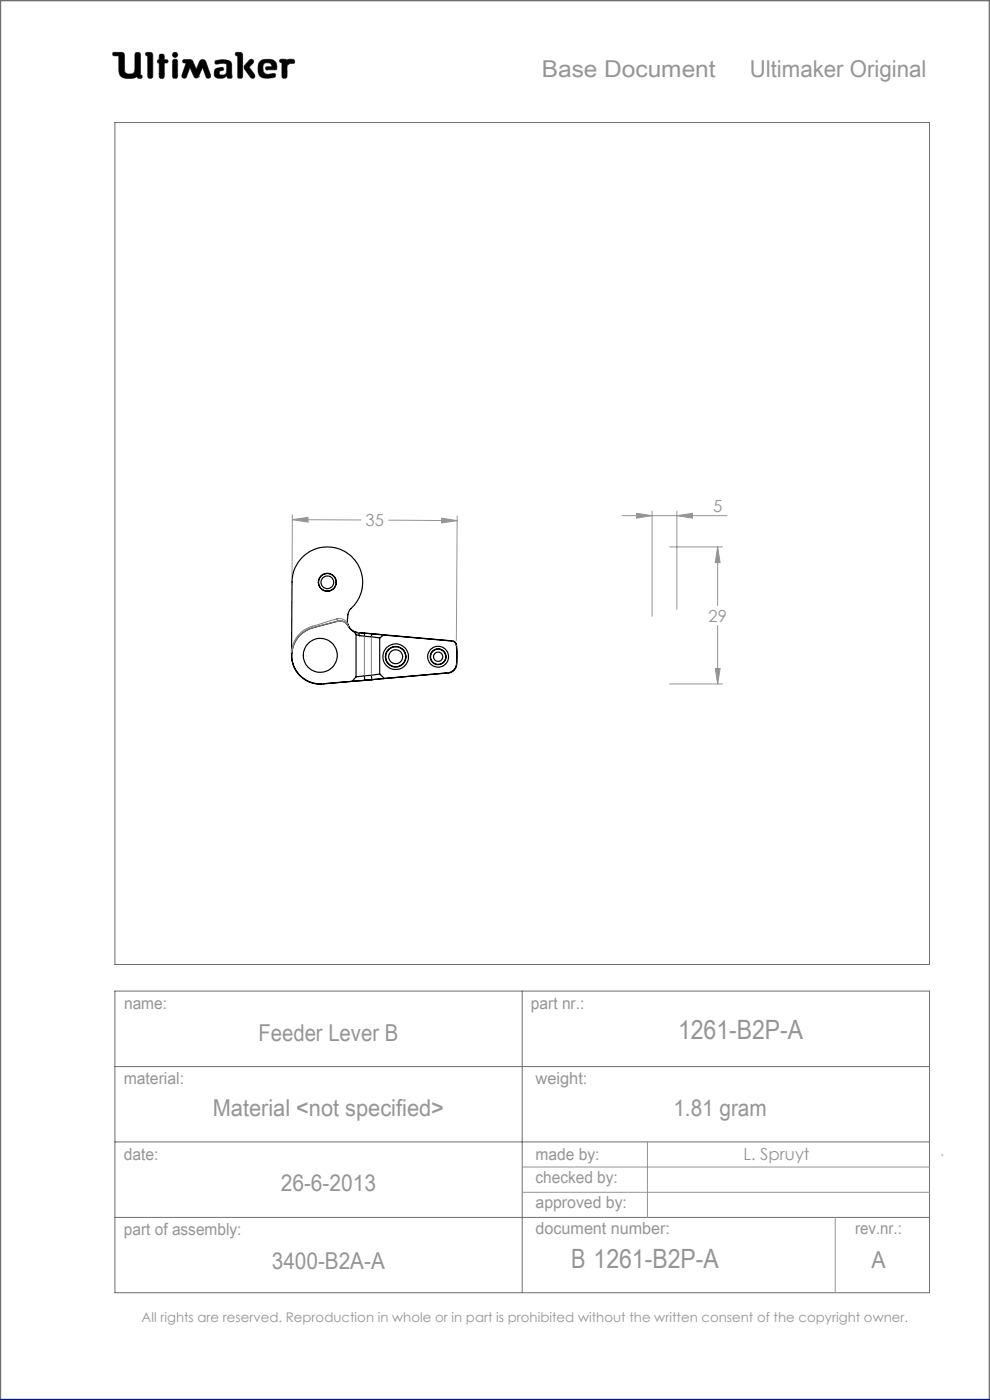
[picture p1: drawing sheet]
<svg xmlns="http://www.w3.org/2000/svg" width="210mm" height="297mm" viewBox="0 0 210 297" stroke-linecap="round" stroke-linejoin="round" font-family="sans-serif">
<g fill="none" stroke="#6f6f6f" stroke-width=".21">
<path d="M24 11.1h1.9l.4 .3 .2 3.9a1.51 1.51 0 0 0 2 0l.2-4a.77 .77 0 0 1 1 0l.1 4.6 .3 .1a.39 .39 0 0 1-.3 .6l-.6-.1-.1-.3a3.8 3.8 0 0 1-3 .3l-.6-.5-.2-.6-.1-3.6h-1a.39 .39 0 0 1-.3-.2 .39 .39 0 0 1 .1-.5zM31 11.1l1.2 .1 .2 .4-.1 4.8a.6 .6 0 0 1-.6 .2 .6 .6 0 0 1-.4-.5v-4.3l-.4-.1zM33.8 12.7v-1.1a.6 .6 0 0 1 .7-.1 .6 .6 0 0 1 .4 .5v.7h.6a.37 .37 0 0 1 0 .6l-.6 .1-.1 3.1a.6 .6 0 0 1-.6 .1 .6 .6 0 0 1-.4-.5v-2.7M33.8 12.7h.1M33.8 13.4h.1M33.8 15.7h.1M33.8 12.7h-.3l-.1 .3v.2l.4 .2M36.7 11.3l.4-.2 .4 .2 .2 .3-.2 .4-.4 .2-.4-.2-.1-.4zM36.8 12.6h.7l.2 .5v3l-.2 .5h-.7l-.2-.5v-3zM38.9 12.7l1.4-.1 .4 .2 .9 1.9 .7-1.6a.73 .73 0 0 1 .7-.5 .73 .73 0 0 1 .7 .5l1 2.8-.1 .5a.53 .53 0 0 1-.5 .2 .53 .53 0 0 1-.4-.3l-.7-2-1 2.1-.4 .2-.4-.2-.9-2.1-.7 2a.54 .54 0 0 1-.5 .3 .54 .54 0 0 1-.5-.2v-.5l.9-2.5-.7-.2zM42.1 16.3h.1M45.6 12.9a3.7 3.7 0 0 1 3.4 .3l.1 .5 .1 2.7a.64 .64 0 0 1-1-.2l-.1-.1a1.93 1.93 0 0 1-2.5 .2 1.32 1.32 0 0 1 .4-1.8l1-.2 .3 .1 .1 .2v.3a.73 .73 0 0 0-.9 .8 .98 .98 0 0 0 1.4 0l.2-.6-.1-1.5a2.59 2.59 0 0 0-2 0l-.4-.2z"/>
<path d="M50 11.1l1.3 .1 .2 .4-.1 4.8a.57 .57 0 0 1-.6 .2 .57 .57 0 0 1-.4-.5v-4.3l-.4-.1zM52.9 12.8l.4-.2 .4 .1 .1 .4-1 1.1 1.2 1.6 .1 .5-.2 .3h-.4a5.9 5.9 0 0 1-1.7-2.2l.1-.6zM55 13.3a2.62 2.62 0 0 1 3.5-.1l.2 1.1-.1 .5h-2l-.2-.1v-.5l1.3-.1-.2-.5a1.24 1.24 0 0 0-1.6 .1l-.1 1.1 .2 .6 .8 .4 1.5-.2 .1 .1v.6a3.8 3.8 0 0 1-3.3-.1 3.2 3.2 0 0 1-.1-2.9zM56.6 14.8h.1M59.4 12.6h1.2l.3 .3a1.21 1.21 0 0 1 1.5-.2v.7l-.9 .1-.6 .4-.1 2.5a.6 .6 0 0 1-.6 .2 .6 .6 0 0 1-.4-.5v-2.8l-.5-.2zM24.4 26h172.8v178.6h-172.8zM24.4 210.3h172.8v63.9h-172.8zM110.8 210.3v63.9M24.4 226.3h172.8M24.4 242.2h172.8M24.4 258.3h172.8"/>
</g>
<path d="M0 297v-297h210v297" fill="none" stroke="#6f6f6f" stroke-width=".5"/>
<g fill="none" stroke="#959595" stroke-width=".21">
<path d="M62 110.2l3.3-.5v1.1zM62 109.2l-.1 13.3M62 110.2l14.6 .1M82.4 110.3l14.6 .2M93.7 109.9l3.3 .6-3.3 .4zM97 109.5l-.2 26.4M132 109.4h22.2M135 108.9l3.3 .5-3.3 .5zM138.3 108.4v22.3M142.1 116h11.1M143.6 109.4l3.3-.5v1zM143.6 108.4v20.9"/>
<path d="M152.2 116l.6 3.3h-1.1zM152.2 116v12.5M152.2 132.7v12.4M142.1 145.1h11.1M151.7 141.8h1.1l-.6 3.3zM110.8 247.6h86.4M110.8 252.9h86.4M137.3 242.2v16.1M177.2 258.3v15.9M199.7 245h.3"/>
</g>
<path d="M0 297h210" fill="none" stroke="#00f" stroke-width=".5"/>
<path d="M45.7 12.9l-.1 .5 .2 .2 1.2-.2 .9 .1 .2 .3-.1 1.4a.84 .84 0 0 1-.6 .7 .84 .84 0 0 1-.9-.3l.1-.4 .4-.2a.36 .36 0 0 0 .4-.4 .36 .36 0 0 0-.4-.3 1.23 1.23 0 0 0-1.6 1 1.07 1.07 0 0 0 .3 1.1 1.07 1.07 0 0 0 1.1 .2h.6l.3-.2a.28 .28 0 0 1 .4-.3 .28 .28 0 0 1 .2 .4 .57 .57 0 0 0 .6 .2 .57 .57 0 0 0 .3-.6l-.1-2.4a1.23 1.23 0 0 0-1.5-1zM50 11.1v.6l.4 .1v4.6l.3 .2h.5l.3-.3v-4.8l-.4-.4zM53 12.7l-1.2 1.3v.5l1.4 2 .6 .1 .2-.2v-.6l-1.2-1.6 1-.9v-.4l-.4-.3zM55.2 12.9a2.9 2.9 0 0 0 .1 3.4l.5 .2 1 .1 1.4-.2 .3-.2-.1-.5-.2-.1-1.4 .2-.6-.2-.3-.4-.1-.5a.99 .99 0 0 1 .7-1.3 .99 .99 0 0 1 1.2 .7l-1.2 .1-.2 .4 .3 .2h1.5a.51 .51 0 0 0 .6-.1 .51 .51 0 0 0 0-.6 1.62 1.62 0 0 0-2-1.5l-1.1 .1zM59.4 12.6l-.1 .6 .5 .1v3l.2 .3h.6l.3-.4v-2.3l.6-.4 .9-.1 .1-.5-.3-.3h-1l-.3 .3-.4-.3zM36.7 12.7l-.1 .3v3.4l.2 .2h.7l.2-.3v-3.4l-.2-.3zM36.6 11.6a.56 .56 0 0 0 1.1 0 .56 .56 0 0 0-1.1 0zM33.8 11.6v1.1l-.4 .2v.4l.4 .1v2.9l.2 .3h.5l.4-.4v-2.8l.7-.1 .1-.4-.3-.2h-.5v-.8l-.2-.4h-.6zM31 11.1l-.1 .6 .4 .1v4.5l.3 .3h.5l.3-.5v-4.7l-.4-.3zM38.8 12.7v.5l.7 .2-.9 2.5 .1 .6 .5 .1 .3-.2 .8-2.1 .9 2.1 .3 .2h.3l.3-.2 .9-2.1 .7 2.1 .6 .2 .4-.2v-.5l-1-2.8-.3-.4h-.7l-.3 .2-.8 1.8-.9-1.9-.4-.2zM24 11.2v.6h1.2v2.7a1.76 1.76 0 0 0 2.2 2.1h.9l.8-.4 .3 .4h.6l.2-.2-.1-.4-.3-.1v-4.4l-.4-.4h-.5l-.3 .4v3.4a.81 .81 0 0 1-1.1 .8h-.1a.86 .86 0 0 1-1-1.1l-.1-3.3-.4-.2z" fill-rule="evenodd" fill="#000"/>
<path d="M62 110.2l3.3-.5v1.1zM93.7 109.9l3.3 .6-3.3 .4zM152.2 116l.6 3.3h-1.1zM151.7 141.8h1.1l-.6 3.3zM135 108.9l3.3 .5-3.3 .5zM143.6 109.4l3.3-.5v1z" fill="#959595"/>
<g fill="none" stroke="#000" stroke-width=".25">
<path d="M61.9 138.3l-.1 .7M73.6 132.4l.3 .4M73.9 132.9a1.99 1.99 0 0 0-2.3-1.1l-5.2 1.4a6.1 6.1 0 0 0-4.4 6.9 6.1 6.1 0 0 0 6.5 5M73.9 132.9a2.11 2.11 0 0 0 1.2 1.1M73.9 132.8a2.58 2.58 0 0 0 2.1 1.4M73.9 132.8l-.2-1.3a3.4 3.4 0 0 1 1.4-3.1 7.5 7.5 0 0 0-3-11.9 7.5 7.5 0 0 0-10.2 7l-.1 15.5M75.1 134l.9 .2M75.1 134l.4 .6M75.5 134.6l.8 .3M75.5 134.6v9M76 134.2l1.3 .1M76 134.2l.3 .7"/>
<path d="M76 134.2l20 1.8a1.13 1.13 0 0 1 .9 1.4v1.5a5 5 0 0 1-.4 3.1l-1.1 .7-26.9 2.4a6.1 6.1 0 0 1-6.7-6.1M76.3 134.9l1 .1M77.3 135l1.5 .1M77.3 134.3l1.5 .1M77.3 134.3v.7M78.8 135.1l1.7 .3M78.8 134.4l2.6 .3M78.8 134.4v.7M80.5 135.4v7.6M81.4 134.7l14.5 1.3a1.15 1.15 0 0 1 .9 1.4l.1 1a6 6 0 0 1-.6 3.7l-.5 .4-.7 .2-13.6 1.2M81.4 134.7l-.9 .7M75.5 143.6l-.8 .9 2.7-.2"/>
<path d="M77.3 143.4l-1.8 .2M77.3 143.4l.1 .9M78.8 143.3l.1 .9M78.8 143.3l-1.5 .1M78.9 144.2l-1.5 .1M80.5 143l-1.7 .3M80.5 143l1 .9M81.5 143.9l-2.6 .3"/>
<circle cx="67.9" cy="139" r="3.6"/>
<circle cx="69.4" cy="123.5" r="1.9"/>
<circle cx="69.4" cy="123.5" r="1.34"/>
<circle cx="69.4" cy="123.5" r="1.86"/>
<circle cx="83.9" cy="139.3" r="1.48"/>
<circle cx="83.9" cy="139.3" r="2.72"/>
<circle cx="83.9" cy="139.3" r="2.11"/>
<circle cx="83.9" cy="139.3" r="2.17"/>
<circle cx="92.9" cy="139.3" r="1.61"/>
<circle cx="92.9" cy="139.3" r="1.68"/>
<circle cx="92.9" cy="139.3" r="2.21"/>
<circle cx="92.9" cy="139.3" r=".98"/>
</g>
<g fill="none" stroke="#808080" stroke-width=".21">
<path d="M66.3 132.9a6 6 0 0 0-4.5 5.4 6.2 6.2 0 0 1 4.6-5.2M66.3 132.9l.1 .2M66.4 133.1v.1M71.5 131.3a1.94 1.94 0 0 1 2.2 1l-.1 .1a1.92 1.92 0 0 0-2-.6M71.5 131.3h.1M71.5 131.3l.1 .5M71.5 131.3l-5.2 1.6M71.6 131.8l-5.2 1.3M71.6 131.8h.1M71.6 131.8a1.94 1.94 0 0 1 2.3 1M73.9 132.8v.1M76 134.2h.1"/>
<path d="M77.3 135v8.4M78.8 135.1v8.2M96 136h-.1M96.8 136.9h.1M68.5 145.1h.1M95 142.7v.1M96.8 140.9h.1"/>
</g>
<g font-size="5.6" fill="#959595">
<text x="143.8" y="220.3">1261-B2P-A</text>
<text x="121.1" y="269.1">B 1261-B2P-A</text>
</g>
<g font-size="4.9" fill="#959595">
<text x="114.9" y="16.3">Base Document</text>
<text x="159" y="16.3">Ultimaker Original</text>
<text x="54.8" y="220.9">Feeder Lever B</text>
<text x="45.1" y="236.7">Material &lt;not specified&gt;</text>
<text x="142.8" y="236.7">1.81 gram</text>
<text x="59.6" y="252.7">26-6-2013</text>
<text x="57.7" y="269.3">3400-B2A-A</text>
<text x="184.9" y="269.1">A</text>
</g>
<g font-size="3.5" fill="#959595">
<text x="77.6" y="111.7">35</text>
<text x="151.3" y="108.6">5</text>
<text x="150.3" y="131.9">29</text>
<text x="26.3" y="214.1">name:</text>
<text x="112.6" y="214">part nr.:</text>
<text x="26.2" y="229.9">material:</text>
<text x="113.6" y="229.9">weight:</text>
<text x="26.3" y="246">date:</text>
<text x="113.6" y="246">made by:</text>
<text x="113.6" y="251.1">checked by:</text>
<text x="157.7" y="246.2">L. Spruyt</text>
<text x="113.6" y="256.3">approved by:</text>
<text x="26.3" y="262">part of assembly:</text>
<text x="113.6" y="261.8">document number:</text>
<text x="181.4" y="261.9">rev.nr.:</text>
</g>
<text font-size="2.8" fill="#959595" x="30" y="280.4">All rights are reserved. Reproduction in whole or in part is prohibited without the written consent of the copyright owner.</text>
</svg>
